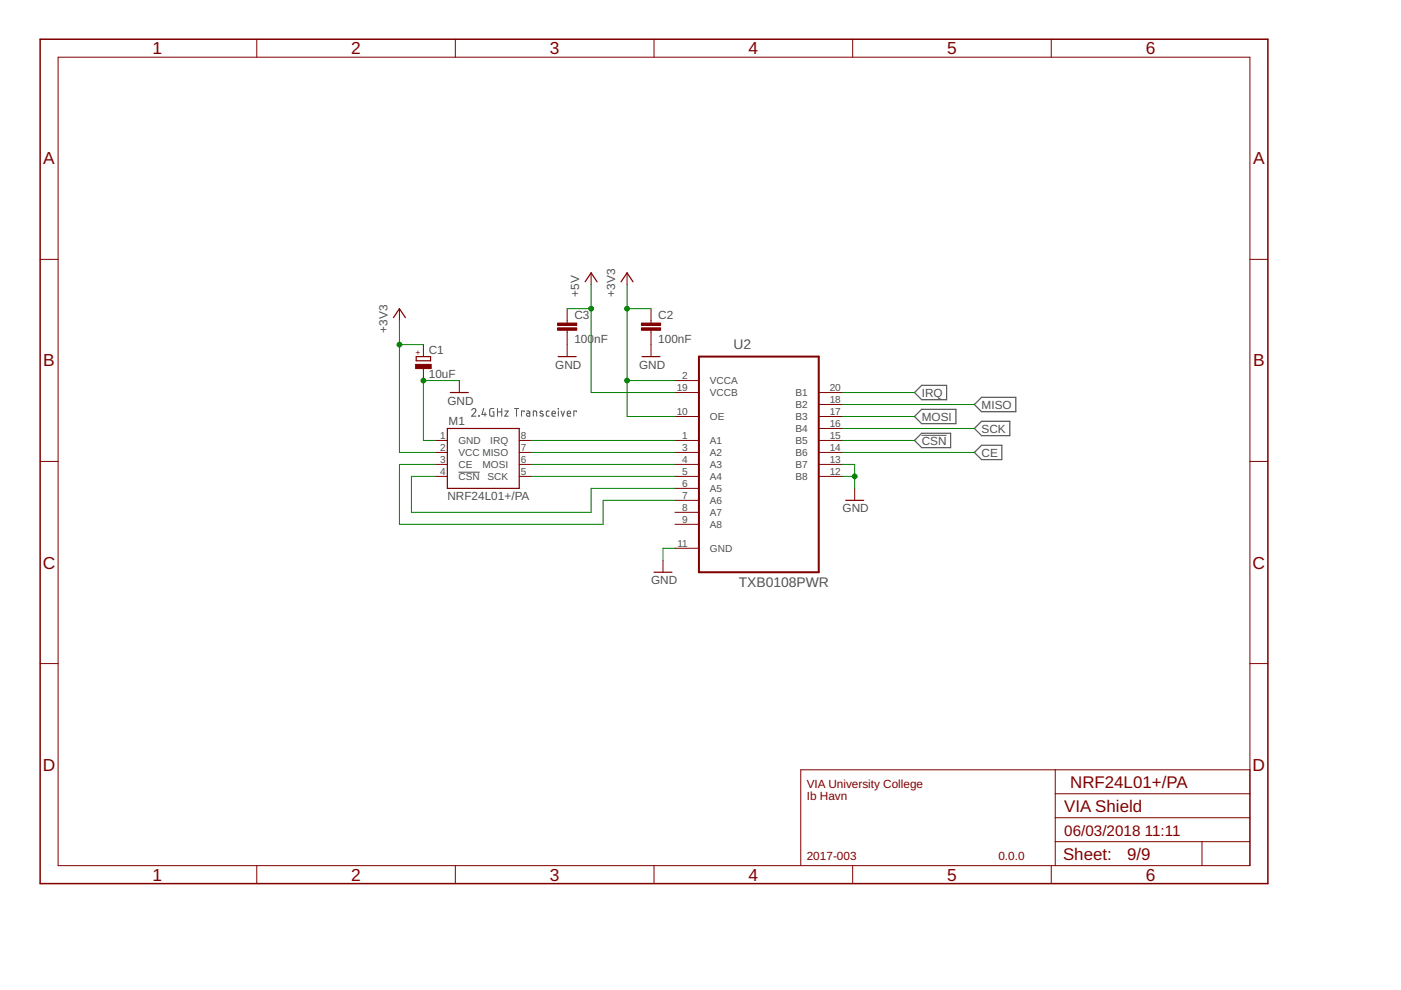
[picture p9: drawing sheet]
<svg xmlns="http://www.w3.org/2000/svg" width="297mm" height="210mm" viewBox="0 0 297 210" stroke-linecap="round" stroke-linejoin="round" font-family="sans-serif">
<g fill="none" stroke="#505050" stroke-width=".21">
<path d="M100 87a.44 .44 0 0 1 .6-.4 .44 .44 0 0 1 .2 .7l-.8 .9h.9M101.5 88.1l.1 .1zM102.6 86.6l-.4 1.3h.9M102.8 87.5v.7M104.7 86.6h-.7l-.2 .2v1.1l.2 .3h.7v-.9h-.3M105.5 87.3h.9M105.5 86.6v1.6M106.4 86.6v1.6M107 87.1h.8l-.8 1.1h.8M109.1 86.6h.9M109.5 86.6v1.6M111.1 87.3v-.2h-.5v1.1"/>
<path d="M111.7 87.1l.5 .1 .1 .2v.8h-.5l-.2-.2 .1-.3 .6-.1M113.1 88.2v-1.1l.6 .2 .1 .9M115.1 87.2l-.4-.1-.2 .3 .7 .5v.2l-.2 .1-.5-.1M116.5 87.1l-.5 .1-.2 .2 .1 .8h.6M117 87.7h.8a.38 .38 0 0 0-.3-.5 .38 .38 0 0 0-.5 .3l.1 .7h.7M118.3 86.6l.1 .1zM118.4 87.1v1.1M119 87.1l.3 1.1 .4-1.1M120.3 87.7h.7a.38 .38 0 0 0-.3-.5 .38 .38 0 0 0-.4 .3v.7h.7M122.2 87.3v-.2h-.5v1.1M195.4 92.3h5.3M97.2 100.1h4.5"/>
</g>
<path d="M193.9 83.2l1.5-1.5h5.3v3.1h-5.3zM193.9 88.3l1.5-1.5h7.3v3h-7.3zM193.9 93.4l1.5-1.5h6.1v3h-6.1zM206.6 95.9l1.5-1.5h4.3v3.1h-4.3zM206.6 85.8l1.5-1.6h7.3v3.1h-7.3zM206.6 90.8l1.5-1.5h6v3.1h-6z" fill="none" stroke="#505050" stroke-width=".25"/>
<g fill="none" stroke="#800000" stroke-width=".21">
<path d="M12.3 12.1h252.7v171.4h-252.7zM54.4 8.3v3.8M96.5 8.3v3.8M138.7 8.3v3.8M180.8 8.3v3.8M222.9 8.3v3.8M8.5 55h3.8M125.3 57.8v2.6M132.9 57.8v2.6M265 55h3.8M84.7 65.4v2.6M89.8 73.1v2.5"/>
<path d="M89.8 78.1v2.6M120.2 65.4v3.1M120.2 70v5.6M138 65.4v3.1M138 70v5.6M8.5 97.8h3.8M92.3 93.4h2.5M92.3 95.9h2.5M92.3 98.5h2.5M97.4 80.7v2.5M110.1 93.4h2.5M110.1 95.9h2.5"/>
<path d="M110.1 98.5h2.5M143.1 93.4h5.1M143.1 95.9h5.1M143.1 98.5h5.1M143.1 80.7h5.1M143.1 83.2h5.1M143.1 88.3h5.1M173.6 93.4h5.1M173.6 95.9h5.1M173.6 98.5h5.1M173.6 83.2h5.1M173.6 88.3h5.1"/>
<path d="M173.6 85.8h5.1M173.6 90.8h5.1M265 97.8h3.8M92.3 101h2.5M110.1 101h2.5M140.6 118.8v2.5M143.1 101h5.1M143.1 103.5h5.1M143.1 106.1h5.1M143.1 108.6h5.1M143.1 111.2h5.1M143.1 116.2h5.1"/>
<path d="M173.6 101h5.1M181.2 103.5v2.6M8.5 140.7h3.8M265 140.7h3.8M223.7 178.5h41.3M223.7 163.2v20.3M223.7 173.4h41.3M223.7 168.3h41.3M254.8 178.5v5M265 163.2h-95.2v20.3M54.4 183.5v3.8M96.5 183.5v3.8"/>
<path d="M138.7 183.5v3.8M180.8 183.5v3.8M222.9 183.5v3.8"/>
</g>
<path d="M8.5 8.3h260.3v179h-260.3z" fill="none" stroke="#800000" stroke-width=".32"/>
<path d="M124.1 59.8l1.2-2 1.3 2M131.7 59.8l1.2-2 1.3 2M83.4 67.4l1.3-2 1.3 2M88.2 75.6h3.1v.9h-3.1zM118.3 75.6h3.9M136.1 75.6h3.8M94.8 90.8h15.3v12.7h-15.3zM95.5 83.2h3.8M179.3 106.1h3.8M138.7 121.3h3.8" fill="none" stroke="#800000" stroke-width=".25"/>
<g fill="#800000" stroke="#800000" stroke-width=".21">
<path d="M136 69.5h4.1v.5h-4.1z"/>
<path d="M136 68.5h4.1v.5h-4.1z"/>
<path d="M118.2 69.5h4.1v.5h-4.1z"/>
<path d="M118.2 68.5h4.1v.5h-4.1z"/>
<path d="M88.1 77.3h3.3v.8h-3.3z"/>
</g>
<path d="M148.2 75.6h25.4v45.7h-25.4z" fill="none" stroke="#800000" stroke-width=".42"/>
<g fill="none" stroke="#008000" stroke-width=".21">
<path d="M84.7 68v27.9h7.6M84.7 73.1h5.1M120.2 65.4h5.1M125.3 60.4v22.8h17.8M132.9 60.4v27.9h10.2M132.9 65.4h5.1M92.3 98.5h-7.6v12.7h43.2v-5.1h15.2M97.4 80.7h-7.6v12.7h2.5M112.6 93.4h30.5M112.6 98.5h30.5M112.6 95.9h30.5M132.9 80.7h10.2"/>
<path d="M178.7 93.4h15.2M178.7 98.5h2.5v5M178.7 88.3h15.2M178.7 95.9h27.9M178.7 83.2h15.2M178.7 85.8h27.9M178.7 90.8h27.9M92.3 101h-5.1v7.6h38.1v-5.1h17.8M112.6 101h30.5M143.1 116.2h-2.5v2.6M178.7 101h2.5"/>
</g>
<g fill="#008000" stroke="#008000" stroke-width=".21">
<circle cx="89.8" cy="80.7" r=".51"/>
<circle cx="181.2" cy="101" r=".51"/>
<circle cx="132.9" cy="65.4" r=".51"/>
<circle cx="132.9" cy="80.7" r=".51"/>
<circle cx="84.7" cy="73.1" r=".51"/>
<circle cx="125.3" cy="65.4" r=".51"/>
</g>
<g font-size="3.7" fill="#800000">
<text x="32.4" y="11.5">1</text>
<text x="74.5" y="11.5">2</text>
<text x="116.6" y="11.5">3</text>
<text x="158.7" y="11.5">4</text>
<text x="200.8" y="11.5">5</text>
<text x="242.9" y="11.5">6</text>
<text x="9.2" y="34.8">A</text>
<text x="265.7" y="34.8">A</text>
<text x="9.2" y="77.7">B</text>
<text x="265.7" y="77.7">B</text>
<text x="9.1" y="120.6">C</text>
<text x="265.6" y="120.6">C</text>
<text x="9.1" y="163.4">D</text>
<text x="265.6" y="163.4">D</text>
<text x="32.4" y="186.7">1</text>
<text x="74.5" y="186.7">2</text>
<text x="116.6" y="186.7">3</text>
<text x="158.7" y="186.7">4</text>
<text x="200.8" y="186.7">5</text>
<text x="242.9" y="186.7">6</text>
</g>
<g font-size="3.6" fill="#800000">
<text x="226.9" y="167">NRF24L01+/PA</text>
<text x="225.6" y="172.1">VIA Shield</text>
<text x="225.4" y="182.4">Sheet:</text>
<text x="239" y="182.3">9/9</text>
</g>
<g font-size="3.2" fill="#800000">
<text x="225.6" y="177.2">06/03/2018</text>
<text x="242.7" y="177.2">11:11</text>
</g>
<g font-size="2.9" fill="#505050">
<text x="155.5" y="73.9">U2</text>
<text x="156.6" y="124.5">TXB0108PWR</text>
</g>
<g font-size="2.5" fill="#505050">
<text x="122.8" y="62.9" transform="rotate(-90 122.8 62.9)">+5V</text>
<text x="130.4" y="62.9" transform="rotate(-90 130.4 62.9)">+3V3</text>
<text x="82.2" y="70.5" transform="rotate(-90 82.2 70.5)">+3V3</text>
<text x="121.8" y="67.6">C3</text>
<text x="139.5" y="67.6">C2</text>
<text x="90.9" y="75.1">C1</text>
<text x="121.8" y="72.7">100</text>
<text x="126" y="72.7">nF</text>
<text x="139.5" y="72.7">100nF</text>
<text x="90.9" y="80.2">10uF</text>
<text x="117.7" y="78.2">GND</text>
<text x="135.5" y="78.2">GND</text>
<text x="94.9" y="85.8">GND</text>
<text x="195.4" y="84.1">IRQ</text>
<text x="195.4" y="89.2">MOSI</text>
<text x="208.1" y="86.7">MISO</text>
<text x="95.1" y="90.1">M1</text>
<text x="195.4" y="94.3">CSN</text>
<text x="208.1" y="91.7">SCK</text>
<text x="208.1" y="96.8">CE</text>
<text x="94.9" y="106.1">NRF24L01+/PA</text>
<text x="178.7" y="108.6">GND</text>
<text x="138" y="123.9">GND</text>
</g>
<g font-size="2.5" fill="#800000">
<text x="171" y="167">VIA University College</text>
<text x="171" y="169.6">Ib Havn</text>
<text x="171" y="182.3">2017-003</text>
<text x="211.7" y="182.3">0.0.0</text>
</g>
<g font-size="2.1" fill="#505050">
<text x="143.5" y="82.9">19</text>
<text x="144.7" y="80.3">2</text>
<text x="150.5" y="81.5">VCCA</text>
<text x="150.5" y="84">VCCB</text>
<text x="168.6" y="84">B1</text>
<text x="175.9" y="82.9">20</text>
<text x="143.5" y="88">10</text>
<text x="150.5" y="89.1">OE</text>
<text x="168.6" y="86.5">B2</text>
<text x="168.6" y="89.1">B3</text>
<text x="175.9" y="85.4">18</text>
<text x="175.9" y="88">17</text>
<text x="93.3" y="93">1</text>
<text x="93.3" y="95.6">2</text>
<text x="97.2" y="94.2">GND</text>
<text x="103.9" y="94.2">IRQ</text>
<text x="110.4" y="95.6">7</text>
<text x="110.4" y="93">8</text>
<text x="144.7" y="93">1</text>
<text x="144.7" y="95.6">3</text>
<text x="150.5" y="94.2">A1</text>
<text x="168.6" y="91.6">B4</text>
<text x="168.6" y="94.2">B5</text>
<text x="175.9" y="90.5">16</text>
<text x="175.9" y="93">15</text>
<text x="175.9" y="95.6">14</text>
<text x="93.3" y="98.1">3</text>
<text x="93.3" y="100.7">4</text>
<text x="97.2" y="96.7">VCC MISO</text>
<text x="97.2" y="99.2">CE</text>
<text x="97.2" y="101.8">CSN</text>
<text x="102.3" y="99.2">MOSI</text>
<text x="103.4" y="101.8">SCK</text>
<text x="110.4" y="100.7">5</text>
<text x="110.4" y="98.1">6</text>
<text x="144.7" y="98.1">4</text>
<text x="144.7" y="100.7">5</text>
<text x="150.5" y="96.7">A2</text>
<text x="150.5" y="99.2">A3</text>
<text x="150.5" y="101.8">A4</text>
<text x="168.6" y="96.7">B6</text>
<text x="168.6" y="99.2">B7</text>
<text x="168.6" y="101.8">B8</text>
<text x="175.9" y="98.1">13</text>
<text x="175.9" y="100.7">12</text>
<text x="144.7" y="103.2">6</text>
<text x="144.7" y="105.7">7</text>
<text x="150.5" y="104.3">A5</text>
<text x="150.5" y="106.8">A6</text>
<text x="144.7" y="108.3">8</text>
<text x="144.7" y="110.8">9</text>
<text x="150.5" y="109.4">A7</text>
<text x="150.5" y="111.9">A8</text>
<text x="143.6" y="115.9">11</text>
<text x="150.5" y="117">GND</text>
</g>
<text font-size="1.8" fill="#800000" x="89.2" y="75.2" transform="rotate(-90 89.2 75.2)">+</text>
</svg>
